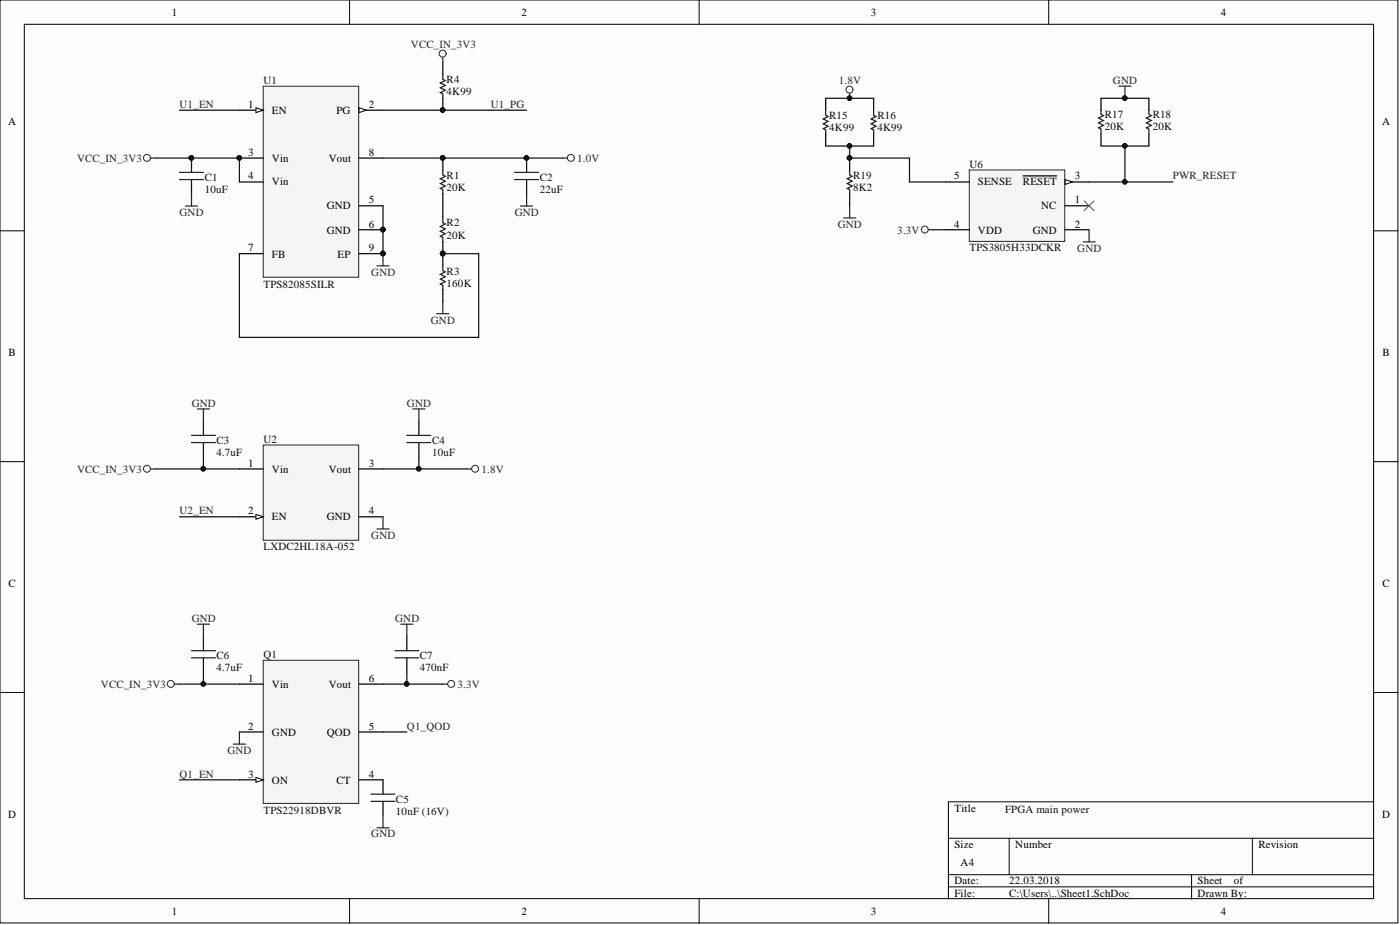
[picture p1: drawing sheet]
<svg xmlns="http://www.w3.org/2000/svg" width="292mm" height="193mm" viewBox="0 0 292 193" stroke-linecap="round" stroke-linejoin="round" font-family="sans-serif">
<g fill="#fcfcfc" stroke="#000" stroke-width=".21">
<path d="M0 0h291.7v192.5h-291.7z"/>
<path d="M5.1 5.1h281.5v182.4h-281.5z"/>
</g>
<g fill="none" stroke="#000" stroke-width=".21">
<path d="M72.9 0v5.1M145.9 0v5.1M218.8 0v5.1M0 48.2h5.1M286.7 48.2h5M0 96.3h5.1M286.7 96.3h5M0 144.5h5.1M286.7 144.5h5M197.9 174.9h88.8M210.6 174.9v7.6M261.3 174.9v7.6"/>
<path d="M286.7 167.3h-88.8v20.2M72.9 187.5v5.1M145.9 187.5v5.1M197.9 182.5h88.8M197.9 185h88.8M218.8 187.5v5.1M248.6 182.5v5"/>
</g>
<path d="M54.9 18h19.9v39.8h-19.9z" fill="#f5f5f5" stroke="#262626" stroke-width=".21"/>
<path d="M50 23h4.9" fill="none" stroke="#000" stroke-width=".25"/>
<path d="M53.4 22.5l1.5 .5-1.5 .5z" fill="#fcfcfc"/>
<path d="M53.4 22.5l1.5 .5-1.5 .5z" fill="none" stroke="#000" stroke-width=".21"/>
<path d="M50 33h4.9M74.9 23h5" fill="none" stroke="#000" stroke-width=".25"/>
<circle cx="49.9" cy="32.9" r=".47" fill="#0e0e0e" stroke="#0e0e0e" stroke-width=".21"/>
<path d="M74.9 22.5l1.5 .5-1.5 .5z" fill="#fcfcfc"/>
<path d="M74.9 22.5l1.5 .5-1.5 .5z" fill="none" stroke="#000" stroke-width=".21"/>
<g fill="none" stroke="#000" stroke-width=".25">
<path d="M40 33v3M40 37.5v2.9M50 38h4.9M74.9 33h5M92.4 33v2.5M109.9 33v3M109.9 37.5v2.9M50 52.9h4.9M74.9 42.9h5M74.9 47.9h5M74.9 52.9h5M92.4 40.4v5.1"/>
<path d="M92.4 50.4v5.1M92.4 60.4v2.5"/>
</g>
<g fill="#0e0e0e" stroke="#0e0e0e" stroke-width=".21">
<circle cx="79.9" cy="47.9" r=".47"/>
<circle cx="79.9" cy="52.9" r=".47"/>
<circle cx="49.9" cy="32.9" r=".47"/>
<circle cx="39.9" cy="32.9" r=".47"/>
<circle cx="92.4" cy="32.9" r=".47"/>
<circle cx="92.4" cy="52.9" r=".47"/>
<circle cx="109.8" cy="32.9" r=".47"/>
</g>
<g fill="none" stroke="#262626" stroke-width=".21">
<circle cx="30.7" cy="32.9" r=".72"/>
<circle cx="119.1" cy="32.9" r=".72"/>
</g>
<path d="M31.5 33h1M117.4 33h1M38.7 43h2.5M40 40.4v2.6M78.6 55.5h2.6M79.9 52.9v2.6M108.6 43h2.5M109.9 40.4v2.6M91.1 65.4h2.6M92.4 62.9v2.5" fill="none" stroke="#262626" stroke-width=".25"/>
<path d="M37.4 36h5M37.4 37.5h5M92.4 35.5v1l.5 .3-1 .5 1 .5-1 .5 1 .5-1 .5 .5 .3v1M107.4 36h5M107.4 37.5h5M92.4 45.5v1l.5 .2-1 .5 1 .5-1 .6 1 .5-1 .5 .5 .2v1M92.4 55.5v1l.5 .2-1 .5 1 .5-1 .5 1 .5-1 .6 .5 .2v1" fill="none" stroke="#1c1c1c" stroke-width=".25"/>
<path d="M54.9 92.8h19.9v19.9h-19.9z" fill="#f5f5f5" stroke="#262626" stroke-width=".21"/>
<path d="M50 97.8h4.9M50 107.8h4.9" fill="none" stroke="#000" stroke-width=".25"/>
<path d="M53.4 107.3l1.5 .5-1.5 .5z" fill="#fcfcfc"/>
<path d="M53.4 107.3l1.5 .5-1.5 .5z" fill="none" stroke="#000" stroke-width=".21"/>
<path d="M92.4 13v2.5M92.4 20.5v2.5M42.4 87.8v3M42.4 92.3v3M74.9 97.8h5M87.4 87.8v3M87.4 92.3v3M74.9 107.8h5" fill="none" stroke="#000" stroke-width=".25"/>
<g fill="none" stroke="#262626" stroke-width=".21">
<circle cx="92.4" cy="11.2" r=".72"/>
<circle cx="30.7" cy="97.8" r=".72"/>
<circle cx="99.1" cy="97.8" r=".72"/>
</g>
<path d="M92.4 12v1M31.5 97.8h1M41.2 85.3h2.5M42.4 85.3v2.5M86.1 85.3h2.6M87.4 85.3v2.5M97.4 97.8h1M78.6 110.3h2.6M79.9 107.8v2.5" fill="none" stroke="#262626" stroke-width=".25"/>
<circle cx="92.4" cy="22.9" r=".47" fill="#0e0e0e" stroke="#0e0e0e" stroke-width=".21"/>
<path d="M92.4 15.5v1l.5 .3-1 .5 1 .5-1 .5 1 .5-1 .5 .5 .3v1M40 92.3h5M40 90.8h5M84.9 92.3h5M84.9 90.8h5" fill="none" stroke="#1c1c1c" stroke-width=".25"/>
<path d="M54.9 137.7h19.9v29.9h-19.9z" fill="#f5f5f5" stroke="#262626" stroke-width=".21"/>
<path d="M50 142.7h4.9M50 152.7h4.9M74.9 142.7h5M74.9 152.7h5M50 162.7h4.9" fill="none" stroke="#000" stroke-width=".25"/>
<path d="M53.4 162.2l1.5 .5-1.5 .5z" fill="#fcfcfc"/>
<path d="M53.4 162.2l1.5 .5-1.5 .5z" fill="none" stroke="#000" stroke-width=".21"/>
<path d="M42.4 132.8v2.9M42.4 137.2v3M84.9 132.8v2.9M84.9 137.2v3M74.9 162.7h5v3M79.9 167.2v3" fill="none" stroke="#000" stroke-width=".25"/>
<path d="M41.2 130.2h2.5M42.4 130.2v2.6M83.6 130.2h2.6M84.9 130.2v2.6M36.4 142.7h1M48.7 155.2h2.5M50 152.7v2.5M92.4 142.7h1M78.6 172.7h2.6M79.9 170.2v2.5" fill="none" stroke="#262626" stroke-width=".25"/>
<g fill="none" stroke="#262626" stroke-width=".21">
<circle cx="35.6" cy="142.7" r=".72"/>
<circle cx="94.1" cy="142.7" r=".72"/>
</g>
<path d="M40 137.2h5M40 135.7h5M82.4 137.2h5M82.4 135.7h5M77.4 165.7h5M77.4 167.2h5" fill="none" stroke="#1c1c1c" stroke-width=".25"/>
<path d="M202.2 35.5h20v14.9h-20z" fill="#f5f5f5" stroke="#262626" stroke-width=".21"/>
<path d="M222.2 38h5M222.2 42.9h5M222.2 47.9h5" fill="none" stroke="#000" stroke-width=".25"/>
<path d="M222.2 37.5l1.6 .5-1.6 .5z" fill="#fcfcfc"/>
<path d="M222.2 37.5l1.6 .5-1.6 .5z" fill="none" stroke="#000" stroke-width=".21"/>
<g fill="none" stroke="#000" stroke-width=".25">
<path d="M172.3 20.5v2.5M172.3 27.9v2.6M177.3 33v2.5M182.3 20.5v2.5M182.3 27.9v2.6M197.3 38h4.9M213.5 36.7h7M229.7 20.5v2.5M229.7 27.9v2.6M239.7 20.5v2.5M239.7 27.9v2.6M177.3 40.4v2.5"/>
<path d="M197.3 47.9h4.9"/>
</g>
<g fill="none" stroke="#262626" stroke-width=".21">
<circle cx="177.2" cy="18.7" r=".72"/>
<circle cx="192.9" cy="47.9" r=".72"/>
</g>
<path d="M177.3 19.5v1M233.4 18h2.6M234.7 18v2.5M176 45.5h2.5M177.3 42.9v2.6M193.7 47.9h1.1M226 50.5h2.5M227.2 47.9v2.6" fill="none" stroke="#262626" stroke-width=".25"/>
<g fill="#0e0e0e" stroke="#0e0e0e" stroke-width=".21">
<circle cx="177.2" cy="32.9" r=".47"/>
<circle cx="177.2" cy="20.5" r=".47"/>
<circle cx="234.7" cy="20.5" r=".47"/>
<circle cx="79.9" cy="47.9" r=".47"/>
<circle cx="79.9" cy="52.9" r=".47"/>
<circle cx="109.8" cy="32.9" r=".47"/>
<circle cx="92.4" cy="32.9" r=".47"/>
<circle cx="92.4" cy="52.9" r=".47"/>
<circle cx="39.9" cy="32.9" r=".47"/>
<circle cx="49.9" cy="32.9" r=".47"/>
<circle cx="92.4" cy="22.9" r=".47"/>
<circle cx="87.4" cy="97.8" r=".47"/>
<circle cx="42.4" cy="97.8" r=".47"/>
<circle cx="42.4" cy="142.7" r=".47"/>
<circle cx="84.8" cy="142.7" r=".47"/>
<circle cx="177.2" cy="30.4" r=".47"/>
<circle cx="234.7" cy="37.9" r=".47"/>
<circle cx="234.7" cy="30.4" r=".47"/>
</g>
<path d="M172.3 23v1.1l.5 .2-1 .5 1 .5-1 .5 1 .5-1 .5 .5 .3v1M177.3 35.5v1l.5 .3-1 .5 1 .5-1 .5 1 .5-1 .5 .5 .3v1M182.3 23v1.1l.5 .2-1 .5 1 .5-1 .5 1 .5-1 .5 .5 .3v1M229.7 22.9v1l.5 .2-1 .5 1 .5-1 .5 1 .6-1 .5 .5 .2v1M239.7 22.9v1l.5 .2-1 .5 1 .5-1 .5 1 .6-1 .5 .5 .2v1" fill="none" stroke="#1c1c1c" stroke-width=".25"/>
<path d="M226.2 41.9l2 2M228.2 41.9l-2 2" fill="none" stroke="#4c4c4c" stroke-width=".21"/>
<g fill="none" stroke="#0e0e0e" stroke-width=".25">
<path d="M32.5 33h17.5v5M37.4 23h12.6M79.9 33h37.5M79.9 23h30M172.3 20.5h10M172.3 30.5h10M177.3 30.5v2.5h12.5v5h7.5M227.2 38h17.5M229.7 30.5h10M229.7 20.5h10M234.7 30.5v7.5M50 52.9v17.5h49.9v-17.5h-7.5"/>
<path d="M79.9 42.9v10M194.8 47.9h2.5M32.5 97.8h17.5M42.4 95.3v2.5M79.9 97.8h17.5M87.4 95.3v2.5M37.4 107.8h12.6M37.4 142.7h12.6M42.4 140.2v2.5M79.9 142.7h12.5M79.9 152.7h5M84.9 140.2v2.5"/>
<path d="M37.4 162.7h12.6"/>
</g>
<g font-size="2.3">
<text x="35.9" y="3.3">1</text>
<text x="108.8" y="3.3">2</text>
<text x="181.7" y="3.3">3</text>
<text x="254.7" y="3.3">4</text>
<text x="51.8" y="22.5">1</text>
<text x="56.7" y="23.7">EN</text>
<text x="70.2" y="23.7">PG</text>
<text x="77" y="22.5">2</text>
<text x="1.7" y="26.1">A</text>
<text x="288.4" y="26.1">A</text>
<text x="51.8" y="32.4">3</text>
<text x="56.7" y="33.7">Vin</text>
<text x="68.6" y="33.7">Vout</text>
<text x="77" y="32.4">8</text>
<text x="51.8" y="37.4">4</text>
<text x="56.7" y="38.7">Vin</text>
<text x="199.1" y="37.4">5</text>
<text x="204" y="38.7">SENSE</text>
<text x="213.4" y="38.7">RESET</text>
<text x="224.3" y="37.4">3</text>
<text x="68.2" y="43.7">GND</text>
<text x="77" y="42.4">5</text>
<text x="77" y="47.5">6</text>
<text x="199.1" y="47.5">4</text>
<text x="217.2" y="43.7">NC</text>
<text x="224.3" y="42.4">1</text>
<text x="224.3" y="47.5">2</text>
<text x="51.8" y="52.5">7</text>
<text x="56.7" y="53.7">FB</text>
<text x="68.2" y="48.7">GND</text>
<text x="70.4" y="53.7">EP</text>
<text x="77" y="52.5">9</text>
<text x="204" y="48.7">VDD</text>
<text x="215.5" y="48.7">GND</text>
<text x="1.8" y="74.3">B</text>
<text x="288.4" y="74.3">B</text>
<text x="51.8" y="97.3">1</text>
<text x="56.7" y="98.6">Vin</text>
<text x="68.6" y="98.6">Vout</text>
<text x="77" y="97.3">3</text>
<text x="51.8" y="107.3">2</text>
<text x="77" y="107.3">4</text>
<text x="56.7" y="108.6">EN</text>
<text x="68.2" y="108.6">GND</text>
<text x="1.8" y="122.4">C</text>
<text x="288.4" y="122.4">C</text>
<text x="51.8" y="142.3">1</text>
<text x="56.7" y="143.5">Vin</text>
<text x="68.6" y="143.5">Vout</text>
<text x="77" y="142.3">6</text>
<text x="51.8" y="152.2">2</text>
<text x="56.7" y="153.5">GND</text>
<text x="68.2" y="153.5">QOD</text>
<text x="77" y="152.2">5</text>
<text x="51.8" y="162.2">3</text>
<text x="56.7" y="163.5">ON</text>
<text x="70.2" y="163.5">CT</text>
<text x="77" y="162.2">4</text>
<text x="1.7" y="170.6">D</text>
<text x="199.1" y="169.3">Title</text>
<text x="288.4" y="170.6">D</text>
<text x="199.1" y="176.9">Size</text>
<text x="211.8" y="176.9">Number</text>
<text x="262.6" y="176.9">Revision</text>
<text x="199.1" y="184.5">Date:</text>
<text x="200.4" y="180.7">A4</text>
<text x="210.6" y="184.5">22.03.2018</text>
<text x="249.9" y="184.5">Sheet</text>
<text x="257.4" y="184.5">of</text>
<text x="35.9" y="190.8">1</text>
<text x="108.8" y="190.8">2</text>
<text x="181.7" y="190.8">3</text>
<text x="199.1" y="187">File:</text>
<text x="210.6" y="187">C:\Users\..\Sheet1.SchDoc</text>
<text x="249.9" y="187">Drawn By:</text>
<text x="254.7" y="190.8">4</text>
</g>
<g font-size="2.3" fill="#262626">
<text x="85.7" y="10">VCC_IN_3V3</text>
<text x="175" y="17.5">1.8V</text>
<text x="232.2" y="17.5">GND</text>
<text x="37.5" y="22.5">U1_EN</text>
<text x="102.4" y="22.5">U1_PG</text>
<text x="16.1" y="33.7">VCC_IN_3V3</text>
<text x="120.4" y="33.7">1.0V</text>
<text x="244.7" y="37.4">PWR_RESET</text>
<text x="37.5" y="45">GND</text>
<text x="107.4" y="45">GND</text>
<text x="174.8" y="47.5">GND</text>
<text x="187.2" y="48.7">3.3V</text>
<text x="224.8" y="52.5">GND</text>
<text x="77.5" y="57.5">GND</text>
<text x="89.9" y="67.5">GND</text>
<text x="40" y="84.8">GND</text>
<text x="84.9" y="84.8">GND</text>
<text x="16.1" y="98.6">VCC_IN_3V3</text>
<text x="100.5" y="98.6">1.8V</text>
<text x="37.5" y="107.3">U2_EN</text>
<text x="77.5" y="112.4">GND</text>
<text x="40" y="129.7">GND</text>
<text x="82.4" y="129.7">GND</text>
<text x="21.1" y="143.5">VCC_IN_3V3</text>
<text x="95.5" y="143.5">3.3V</text>
<text x="84.9" y="152.2">Q1_QOD</text>
<text x="47.4" y="157.3">GND</text>
<text x="37.5" y="162.2">Q1_EN</text>
<text x="77.5" y="174.7">GND</text>
</g>
<g font-size="2.3" fill="#0e0e0e">
<text x="55" y="17.5">U1</text>
<text x="93.2" y="17.3">R4</text>
<text x="93.2" y="19.9">4K99</text>
<text x="173" y="24.8">R15</text>
<text x="173" y="27.4">4K99</text>
<text x="183.1" y="24.8">R16</text>
<text x="183.1" y="27.4">4K99</text>
<text x="230.5" y="24.7">R17</text>
<text x="230.5" y="27.2">20K</text>
<text x="240.5" y="24.7">R18</text>
<text x="240.5" y="27.2">20K</text>
<text x="202.3" y="35">U6</text>
<text x="42.7" y="37.8">C1</text>
<text x="42.7" y="40.3">10uF</text>
<text x="93.2" y="37.3">R1</text>
<text x="93.2" y="39.8">20K</text>
<text x="112.6" y="37.8">C2</text>
<text x="112.6" y="40.3">22uF</text>
<text x="178" y="37.3">R19</text>
<text x="178" y="39.8">8K2</text>
<text x="93.2" y="47.2">R2</text>
<text x="93.2" y="49.8">20K</text>
<text x="202.3" y="52.5">TPS3805H33DCKR</text>
<text x="55" y="60">TPS82085SILR</text>
<text x="93.2" y="57.3">R3</text>
<text x="93.2" y="59.8">160K</text>
<text x="45.2" y="92.6">C3</text>
<text x="45.2" y="95.1">4.7uF</text>
<text x="55" y="92.3">U2</text>
<text x="90.1" y="92.6">C4</text>
<text x="90.1" y="95.1">10uF</text>
<text x="55" y="114.8">LXDC2HL18A-052</text>
<text x="45.2" y="137.5">C6</text>
<text x="55" y="137.3">Q1</text>
<text x="87.6" y="137.5">C7</text>
<text x="45.2" y="140.1">4.7uF</text>
<text x="87.6" y="140.1">470nF</text>
<text x="82.6" y="167.4">C5</text>
<text x="55" y="169.7">TPS22918DBVR</text>
<text x="82.6" y="170">10nF (16V)</text>
<text x="209.7" y="169.6">FPGA main power</text>
</g>
</svg>
